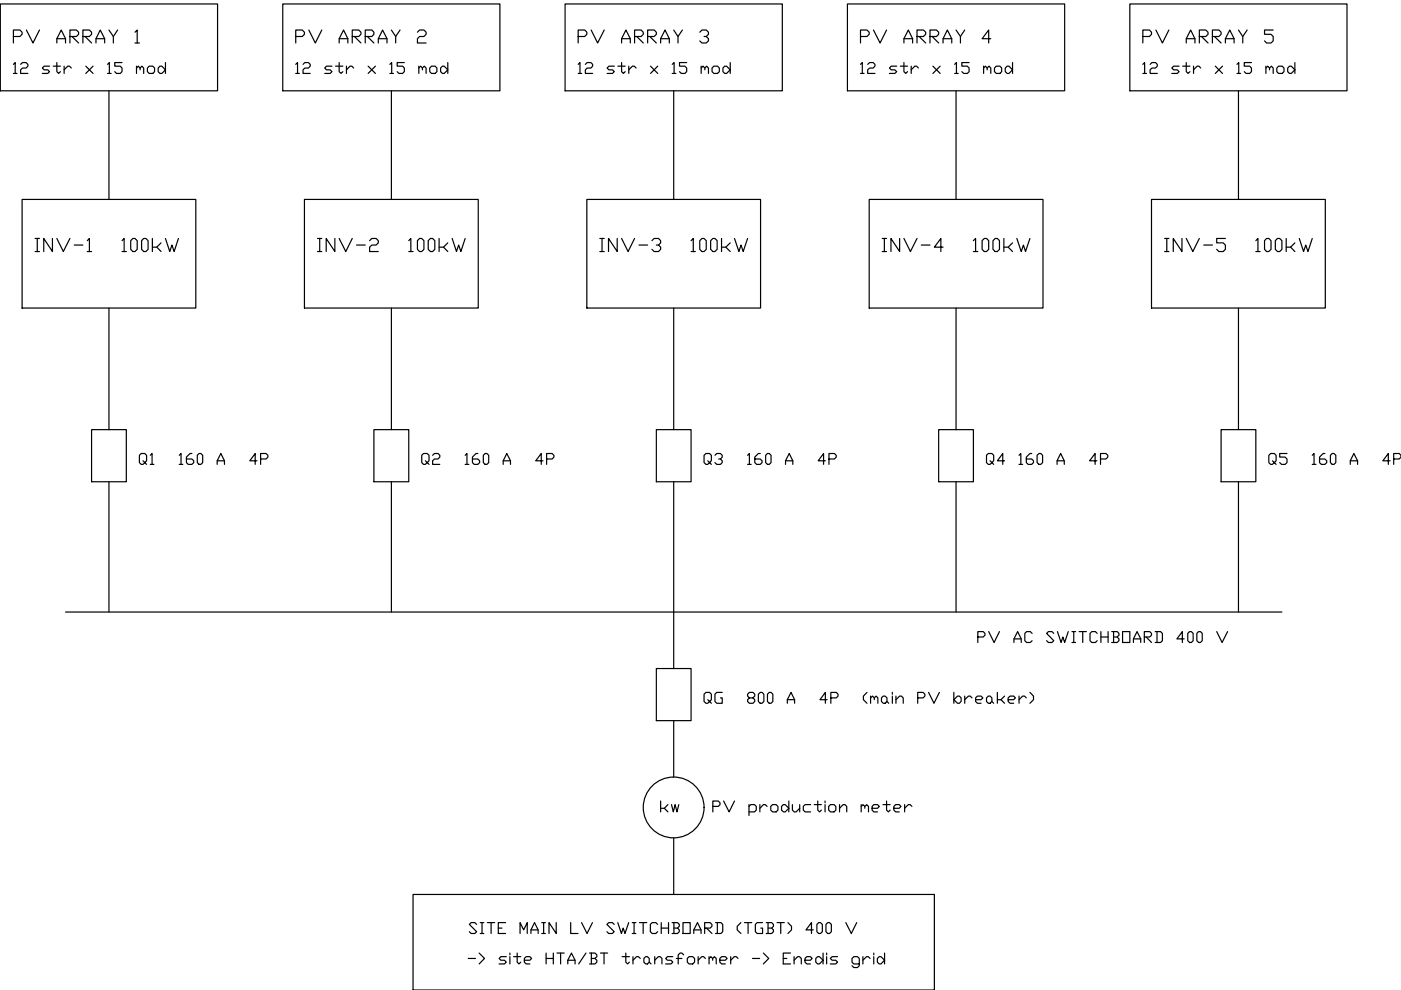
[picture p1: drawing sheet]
<svg xmlns="http://www.w3.org/2000/svg" width="297mm" height="210mm" viewBox="0 0 297 210" stroke-linecap="round" stroke-linejoin="round" font-family="sans-serif">
<!-- layer: SLD -->
<g fill="none" stroke="#000" stroke-width=".25">
<path d="M.1 .8h46v18.5h-46zM23.1 19.3v23M60 .8h46v18.5h-46zM83 19.3v23M119.8 .8h46.1v18.5h-46.1zM142.8 19.3v23M179.7 .8h46v18.5h-46zM202.7 19.3v23M239.6 .8h46v18.5h-46zM262.6 19.3v23M4.7 42.3h36.8v23h-36.8zM64.5 42.3h36.9v23h-36.9z"/>
<path d="M124.4 42.3h36.9v23h-36.9zM184.3 42.3h36.8v23h-36.8zM244.1 42.3h36.9v23h-36.9zM23.1 65.3v25.8M83 65.3v25.8M142.8 65.3v25.8M202.7 65.3v25.8M262.6 65.3v25.8M19.4 91.1h7.4v11h-7.4zM79.3 91.1h7.4v11h-7.4zM139.2 91.1h7.3v11h-7.3zM199 91.1h7.4v11h-7.4z"/>
<path d="M258.9 91.1h7.4v11h-7.4zM23.1 102.1v27.7M83 102.1v27.7M142.8 102.1v39.6M202.7 102.1v27.7M262.6 102.1v27.7M13.9 129.8h257.9M139.2 141.7h7.3v11.1h-7.3zM142.8 152.8v12M142.8 177.7v11.9M151.1 171h1.2l.4-.4v-.4l-.4-.4h-1.2v2.3M153.4 169.8l1.2 2.3 1.1-2.3"/>
<path d="M158.8 171l.4-.4h.8l.3 .4v.8l-.3 .3h-1.2M158.8 170.6v2.3M161.1 170.6v1.5M162.6 171l-.4-.4h-.3l-.8 .8M163.4 171l.4-.4h.8l.3 .4v.8l-.3 .3h-.8l-.4-.3zM165.7 171l.4-.4h.4l.7 .8-.7 .7h-.4l-.4-.3zM167.2 169.8v2.3M168 170.6v1.2l.4 .3h.4l.8-.7M169.6 170.6v1.5M171.9 170.6h-1.2l-.4 .4v.8l.4 .3h1.2M172.6 170.6h1.5M173.4 169.8v2l.4 .3 .3-.3"/>
<path d="M174.9 169.8v.4M174.9 170.6v1.5M176.1 170.6h.7l.4 .4v.8l-.4 .3h-.7l-.4-.3v-.8zM178 171.4l.8-.8h.3l.4 .4v1.1M178 170.6v1.5M182.6 171l.4-.4 .4 .4v.4M182.6 170.6v1.5M183.4 171l.4-.4 .3 .4v1.1M184.9 171.4h1.1l.4-.4-.4-.4h-.7l-.4 .4v.8l.4 .3h.7M187.2 170.6h1.5M188 169.8v2l.3 .3 .4-.3M189.5 171.4h1.2l.3-.4-.3-.4h-.8l-.4 .4v.8l.4 .3h.8"/>
<path d="M191.8 170.6v1.5M193.3 171l-.3-.4h-.4l-.8 .8M87.6 189.6h110.5v20.3h-110.5zM99.3 203.2h1.5M101.6 202.1l1.1 1.1-1.1 1.2M107.3 202.8h-1.1l-.4 .4 .4 .4h.8l.3 .4-.3 .4h-1.2M108.1 202.1v.4M108.1 202.8v1.6M108.9 202.8h1.5M109.7 202.1v1.9l.3 .4 .4-.4M111.2 203.6h1.1l.4-.4-.4-.4h-.7l-.4 .4v.8l.4 .4h.7M115.8 203.2h1.5"/>
<path d="M115.8 202.1v2.3M117.3 202.1v2.3M118.1 202.1h1.5M118.9 202.1v2.3M120.4 204.4v-.8l.8-1.5 .7 1.5v.8M120.4 203.6h1.5M124.2 202.1l-1.5 2.3M125 202.1h1.1l.4 .4v.3l-.4 .4M125.4 203.2h.7l.4 .4v.4l-.4 .4h-1.1M125.4 202.1v2.3M127.3 202.1h1.5M128.1 202.1v2.3"/>
<path d="M131.9 202.8h1.5M132.7 202.1v1.9l.4 .4 .3-.4M134.2 202.8v1.6M135.7 203.2l-.3-.4h-.4l-.8 .8M136.9 202.8h.4l.4 .4v.8l-.4 .4h-.4l-.4-.4v-.8zM137.7 204l.3 .4M138.8 203.6l.8-.8h.4l.3 .4v1.2M138.8 202.8v1.6M142.6 202.8h-1.1l-.4 .4 .4 .4h.8l.3 .4-.3 .4h-1.2M143.4 203.2h1.2M145 202.5l-.4-.4h-.4l-.4 .4v1.9M146.1 202.8h.8l.4 .4v.8l-.4 .4h-.8l-.4-.4v-.8z"/>
<path d="M148 202.8v1.6M149.5 203.2l-.3-.4h-.4l-.8 .8M150.3 203.2l.4-.4 .4 .4v.4M150.3 202.8v1.6M151.1 203.2l.4-.4 .4 .4v1.2M152.6 203.6h1.2l.4-.4-.4-.4h-.8l-.4 .4v.8l.4 .4h.8M154.9 202.8v1.6M156.5 203.2l-.4-.4h-.4l-.8 .8M159.5 203.2h1.6M161.8 202.1l1.2 1.1-1.2 1.2M166.1 203.2h.7M167.6 202.1h-1.5v2.3h1.5"/>
<path d="M168.4 203.6l.7-.8h.4l.4 .4v1.2M168.4 202.8v1.6M170.7 203.6h1.1l.4-.4-.4-.4h-.7l-.4 .4v.8l.4 .4h.7M173 203.2l.4-.4h.3l.8 .8-.8 .8h-.3l-.4-.4zM174.5 202.1v2.3M175.3 202.1v.4M175.3 202.8v1.6M177.6 202.8h-1.2l-.4 .4 .4 .4h.8l.4 .4-.4 .4h-1.2M182.2 204.4h-1.2l-.4-.4v-.8l.4-.4h.8l.4 .4v1.6l-.4 .3h-.8l-.4-.3M183 202.8v1.6M184.5 203.2l-.4-.4h-.4l-.7 .8M185.3 202.1v.4"/>
<path d="M185.3 202.8v1.6M186 203.2l.4-.4h.4l.7 .8-.7 .8h-.4l-.4-.4zM187.5 202.1v2.3"/>
<circle cx="142.8" cy="171.2" r="6.4"/>
</g>
<g font-size="6.2">
<text x="6.7" y="54.7">INV-1 100kW</text>
<text x="66.3" y="54.7">INV-2 100kW</text>
<text x="126.3" y="54.7">INV-3 100kW</text>
<text x="186.3" y="54.7">INV-4 100kW</text>
<text x="245.9" y="54.7">INV-5 100kW</text>
</g>
<g font-size="5.7">
<text x="2.1" y="10.2">PV ARRAY 1</text>
<text x="61.7" y="10.2">PV ARRAY 2</text>
<text x="121.7" y="10.2">PV ARRAY 3</text>
<text x="181.7" y="10.2">PV ARRAY 4</text>
<text x="241.3" y="10.2">PV ARRAY 5</text>
<text x="2.1" y="16.9">12 str x 15 mod</text>
<text x="61.7" y="16.9">12 str x 15 mod</text>
<text x="121.7" y="16.9">12 str x 15 mod</text>
<text x="181.7" y="16.9">12 str x 15 mod</text>
<text x="241.3" y="16.9">12 str x 15 mod</text>
<text x="28.6" y="99.8">Q1 160 A 4P</text>
<text x="88.5" y="99.8">Q2 160 A 4P</text>
<text x="148.5" y="99.8">Q3 160 A 4P</text>
<text x="208.1" y="99.8">Q4 160 A 4P</text>
<text x="268.1" y="99.8">Q5 160 A 4P</text>
<text x="206.4" y="137.6">PV AC SWITCHBOARD 400 V</text>
<text x="98.8" y="199.3">SITE MAIN LV SWITCHBOARD (TGBT) 400 V</text>
</g>
<g font-size="5.3">
<text x="148.5" y="150.3">QG 800 A 4P (main PV breaker)</text>
<text x="139.3" y="173.2">kw</text>
</g>
</svg>
